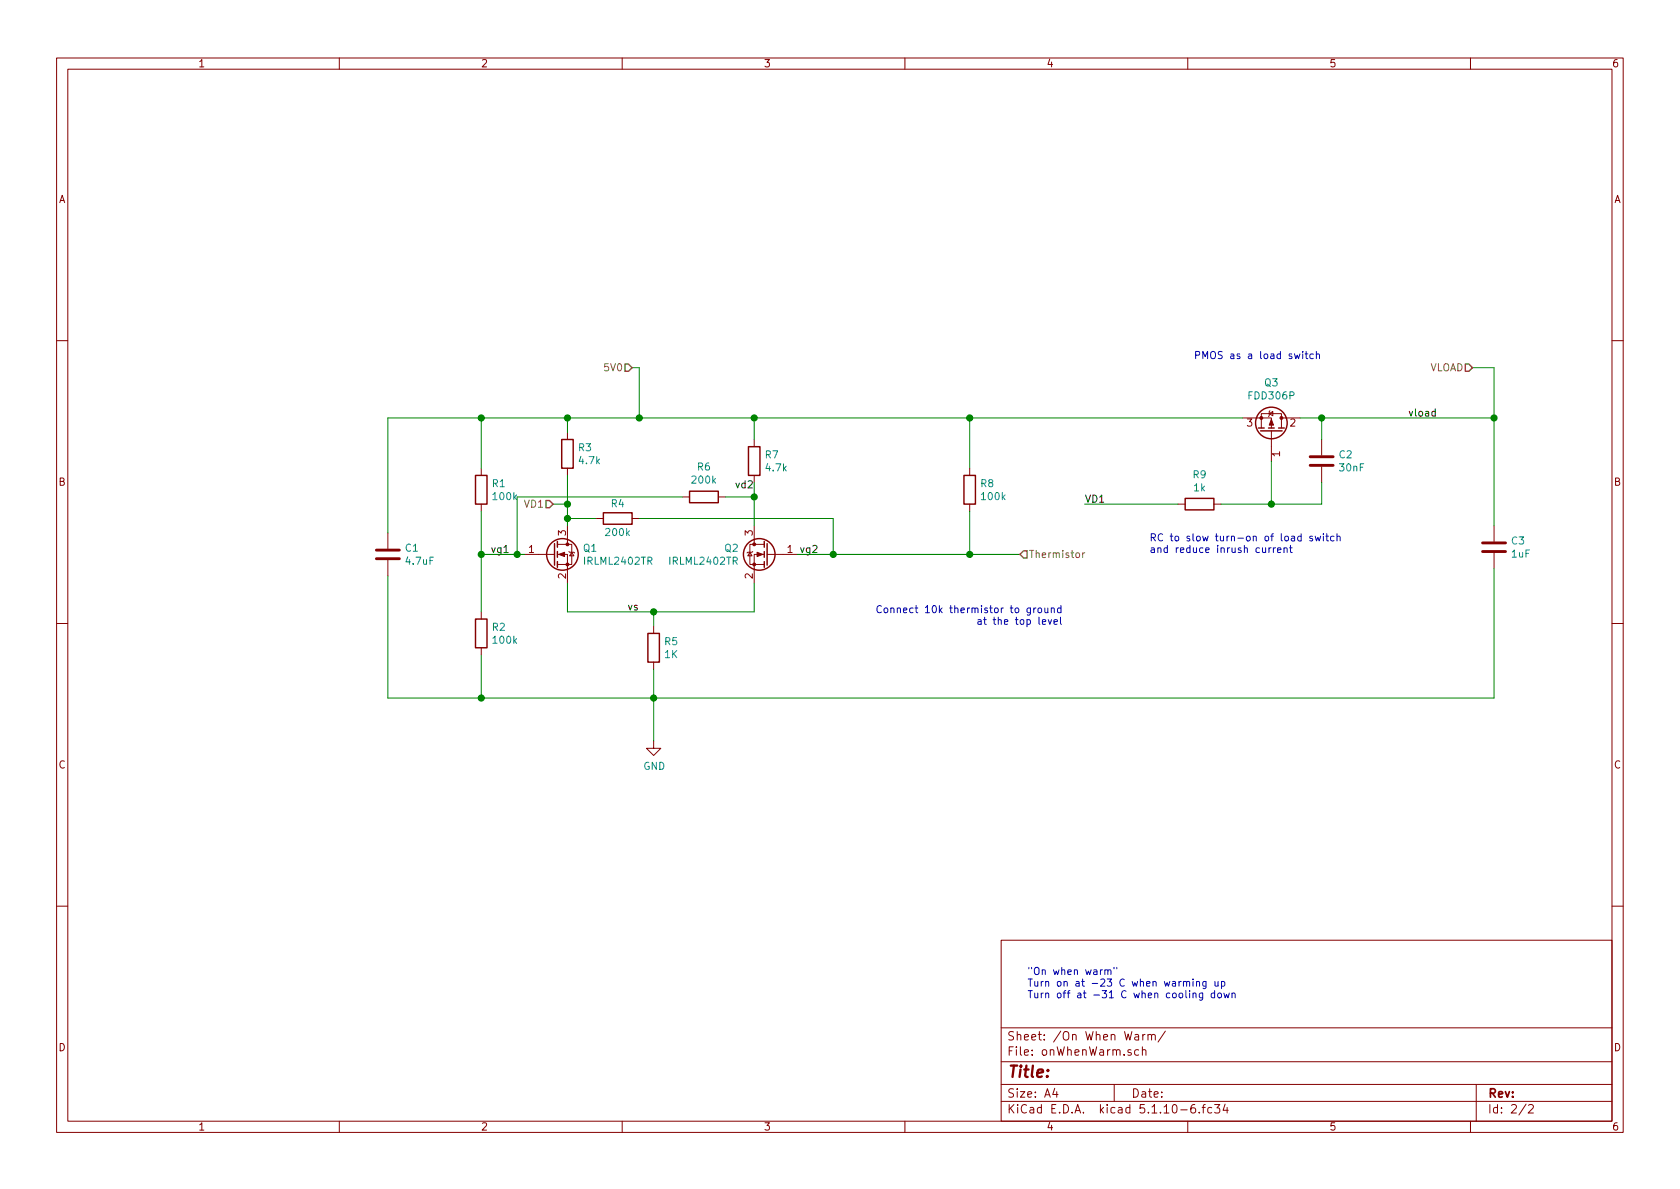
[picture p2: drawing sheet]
<svg xmlns="http://www.w3.org/2000/svg" width="297mm" height="210mm" viewBox="0 0 297 210" stroke-linecap="round" stroke-linejoin="round" font-family="sans-serif">
<g fill="none" stroke="#840000" stroke-width=".18">
<path d="M10 10.3h277v189.9h-277zM12 12.2h273v186.1h-273zM60 10.3v1.9M110 10.3v1.9M160 10.3v1.9M210 10.3v1.9M260 10.3v1.9M10 60.2h2M100.3 76.4v1.3M133.3 77.7v1.3M219.7 73.9h5.1v1.8M223 75.7v-2.6h3.6v2.6"/>
<path d="M224.4 73.1l.6-.3v.7zM224.5 72.6l-.1 .2v.7l-.1 .2M224.8 76.2v5.3M226.6 73.9h3.3M233.7 77.7v2.8M285 60.2h2M68.6 94.2v2.8M68.6 99.1v2.7M85.1 82.8v1.3M85.1 89.1v1.3M92.7 98h5.3M98.6 98h1.7v5.1"/>
<path d="M98.6 96.3h2.5v3.5h-2.5M100.3 82.8v1.3M100.3 93v3.3M100.6 97.5l.1 .2h.8l.1 .1M101.1 97.7l.4 .6h-.8zM105.4 91.7h1.3M111.8 91.7h1.2M120.6 87.9h1.3M127 87.9h1.3M132.6 97.7l.4 .6h-.8zM133.1 97.5l-.1 .2h-.8l-.1 .1M133.3 84.1v1.2"/>
<path d="M133.3 93v3.3M135.1 98h-1.8v5.1M135.1 96.3h-2.5v3.5h2.5M135.6 98h5.4M171.4 82.8v1.3M171.4 89.1v1.3M208.3 89.1h1.2M214.6 89.1h1.3M233.7 82.5v2.8M264.2 93v2.8M264.2 97.8v2.8M10 110.3h2"/>
<path d="M85.1 108.2v1.3M85.1 114.5v1.3M115.6 110.7v1.3M115.6 117.1v1.3M285 110.3h2M115.6 131.1v1.2h1.2l-1.2 1.3-1.3-1.3h1.3M10 160.2h2M177 166.3h108v32h-108zM285 160.2h2M60 198.3v1.9M110 198.3v1.9M160 198.3v1.9"/>
<path d="M177 194.8h108M177 191.8h108M177 187.8h108M177 181.8h108M186.5 192.5l-.4 1h1M186.8 193v1M197 191.8v3M201.3 185.7l-.4-.1-.3 .3 .1 .6 .2 .1 .4-.1M202 185.7l.2-.1 .3 .1 .1 .9M202 185.1v1.5M202.1 182.9v1M202.5 182.9l-.4 .2v.1"/>
<path d="M203 183.1l.2-.2 .4 .1v.9M203 182.9v1M203.6 183.1a.36 .36 0 0 1 .3-.2 .36 .36 0 0 1 .4 .2v.8M206 182.3l-1.3 2M208.8 196.3h1.1M210 198.3v1.9M211.3 195.3a.59 .59 0 0 0-.8 .7v.5l.2 .2 .4 .1 .2-.1 .1-.5-.1-.2-.5-.1-.3 .3M212 196.7v.1M212.5 195.8h.6M213.1 195.3l-.3 .2v1.3M214.2 195.9l-.4-.1-.3 .3 .2 .6h.5M214.8 195.3h.9l-.5 .6 .4 .1v.7l-.2 .1-.6-.1"/>
<path d="M216.6 195.2l-.3 1.1h.9M217 195.8v1M260 198.3v1.9M261 191.8v6.5M269.8 195.2l-1.2 2M270.3 195.5l.2-.2h.3l.3 .5-.9 1h.9"/>
</g>
<g fill="none" stroke="#840000" stroke-width=".25">
<path d="M99.3 77.7h2v5.1h-2zM132.3 79h2.1v5.1h-2.1zM222.5 75.7h1M222.9 76.2h3.8M224.3 75.7h1M226.1 75.7h1M84.1 84.1h2v5h-2zM98 96.1v3.8M98.6 95.8v1M98.6 97.5v1M98.6 99.3v1M106.7 90.7h5.1v2h-5.1z"/>
<path d="M121.9 86.9h5.1v2h-5.1zM135.1 95.8v1M135.1 97.5v1M135.1 99.3v1M135.6 96.1v3.8M170.4 84.1h2.1v5h-2.1zM209.5 88.1h5.1v2.1h-5.1zM84.1 109.5h2v5h-2zM114.6 112h2v5.1h-2z"/>
<circle cx="224.8" cy="74.8" r="2.79"/>
<circle cx="99.4" cy="98" r="2.79"/>
<circle cx="134.2" cy="98" r="2.79"/>
</g>
<path d="M66.5 98.8h4.1M66.5 97.3h4.1M231.6 82.3h4.1M231.6 80.8h4.1M262.1 97.5h4.1M262.1 96h4.1" fill="none" stroke="#840000" stroke-width=".51"/>
<g fill="#840000" stroke="#840000" stroke-width=".18">
<path d="M224.8 74.2l.4 1h-.8z"/>
<path d="M98.8 98l1-.3v.7z"/>
<path d="M133.9 97.7l1 .3-1 .4z"/>
<circle cx="223" cy="73.9" r=".25"/>
<circle cx="226.6" cy="73.9" r=".25"/>
<circle cx="100.3" cy="99.8" r=".25"/>
<circle cx="100.3" cy="96.3" r=".25"/>
<circle cx="133.3" cy="99.8" r=".25"/>
<circle cx="133.3" cy="96.3" r=".25"/>
</g>
<g fill="none" stroke="#008400" stroke-width=".18">
<path d="M85.1 73.9v8.9M100.3 73.9v2.5M111.8 65h1.2v8.9M133.3 73.9v3.8M171.4 73.9v8.9M219.7 73.9h-151.1v20.3M229.9 73.9h34.3M233.7 73.9v3.8M260.3 65h3.9v28M85.1 98h7.6M85.1 90.4v17.8M97.8 89.1h2.5"/>
<path d="M100.3 91.7h5.1M100.3 84.1v8.9M113 91.7h34.3v6.3M120.6 87.9h-29.2v10.1M128.3 87.9h5M133.3 85.3v7.7M141 98h39.3M171.4 90.4v7.6M191.8 89.1h16.5M224.8 81.5v7.6M233.7 85.3v3.8h-17.8M85.1 115.8v7.6"/>
<path d="M100.3 103.1v5.1h33v-5.1M115.6 108.2v2.5M115.6 118.4v12.7M264.2 100.6v22.8h-195.6v-21.6"/>
</g>
<path d="M110.5 64.4h.6l.7 .6-.7 .7h-.6zM259.1 64.4h.6l.6 .6-.6 .7h-.6zM96.5 88.5h.7l.6 .6-.6 .7h-.7zM181 97.4h.6v1.3h-.6l-.7-.7z" fill="none" stroke="#848400" stroke-width=".25"/>
<path d="M191.4 97.8v.8M191.8 97.8l-.4 .2" fill="none" stroke="#848400" stroke-width=".18"/>
<path d="M253.8 72.8l-.4-.1-.2 .3 .1 .5h.5M253.8 72.3v1.3" fill="none" stroke="#000" stroke-width=".18"/>
<g fill="none" stroke="#0000c2" stroke-width=".18">
<path d="M211.4 62.8h.6l.1-.5-.2-.2h-.5v1.3M212.7 63.4v-1.3l.4 1 .4-1v1.3M232.7 62.7l.2-.1h.3l.1 .8M224.4 96.9v.8M224.7 96.9l-.3 .2M225.1 96.9v.8M225.5 96.9l-.4 .2M225.9 97.3l.6-.1-.1-.3h-.3l-.2 .1v.7h.5M227 97l.2-.1h.3l.1 .8M227 96.9v.8M228 96.9h.5M228.2 96.4v1.1l.3 .2"/>
<path d="M230 94.9l-.3-.1-.3 .2 .2 .6h.4M230 94.4v1.3M232.1 94.9l-.4-.1-.1 .2v.2l.5 .1v.3h-.5M232.5 94.8l.3 .9 .2-.7 .2 .7 .3-.9M234 94.4v.1M234 94.8v.9M234.4 94.8h.5M234.6 94.4v1.1l.3 .2M235.9 94.9l-.4-.1-.2 .2 .1 .6h.5M236.4 94.9l.2-.1 .3 .1 .1 .8M236.4 94.4v1.3M155.8 107.2a.51 .51 0 0 0-.6 0 .51 .51 0 0 0-.2 .6 .46 .46 0 0 0 .3 .5 .46 .46 0 0 0 .5-.1"/>
<path d="M156.4 107.6l.3-.1 .3 .2-.2 .6-.3 .1-.1-.2zM157.5 107.6l.2-.1 .3 .1 .1 .8M157.5 107.5v.9M158.6 107.6l.3-.1 .3 .1v.8M158.6 107.5v.9M172.9 109.6h.5l.1 .8M173.5 109.9h-.4l-.2 .2v.3h.6M173.9 109.6h.5M174.1 109.1v1.1l.3 .2M185.9 107.6l.2-.1 .3 .1v.8M187.5 109.1v1.1l.2 .2M187.6 107.6l-.4-.1-.2 .2 .1 .6h.5"/>
<path d="M187.6 107.1v1.3M195.4 171.6l.1-.1h.3l.1 .8M195.4 171.5v.8M195.9 171.7l.2-.2h.3v.8M197 171.1v.2M197.5 171.1v.2M209.2 173.7l.2-.1h.3l.1 .8M209.8 173.7l.2-.1h.3v.8M210.9 173.1v.1M210.9 175.7l.2-.1 .3 .1 .1 .7M210.9 173.6v.8M210.9 175.6v.8"/>
<path d="M211.6 173.7l.1-.1h.3l.1 .8M211.6 173.6v.8M212.6 175.6v1l-.2 .3-.3-.1M212.6 175.7l-.3-.1-.3 .2 .2 .6h.4M213.2 173.6v1.1l-.2 .1-.3-.1M213.2 173.6h-.3l-.3 .2 .2 .5h.4M214.8 175.7l-.4-.1-.3 .2 .2 .6h.5M214.8 175.2v1.2M214.8 173.6l.1 .7 .3 .1 .2-.1M215.4 173.6v.8M215.4 175.7l.3-.1 .3 .2-.2 .6h-.3l-.2-.2zM216 173.6h.3l.3 .2-.1 .5h-.5"/>
<path d="M216 173.6v1.2M216.4 175.6l.2 .8 .3-.6 .2 .6 .2-.8M217.8 175.7l.2-.1 .3 .1 .1 .7M217.8 175.6v.8"/>
</g>
<g fill="#008400" stroke="#008400" stroke-width=".25">
<circle cx="85.1" cy="123.4" r=".51"/>
<circle cx="100.3" cy="89.1" r=".51"/>
<circle cx="133.4" cy="73.9" r=".51"/>
<circle cx="133.4" cy="87.9" r=".51"/>
<circle cx="85.1" cy="73.9" r=".51"/>
<circle cx="85.1" cy="98" r=".51"/>
<circle cx="100.3" cy="91.7" r=".51"/>
<circle cx="264.2" cy="73.9" r=".51"/>
<circle cx="91.4" cy="98" r=".51"/>
<circle cx="100.3" cy="73.9" r=".51"/>
<circle cx="115.6" cy="108.2" r=".51"/>
<circle cx="224.8" cy="89.1" r=".51"/>
<circle cx="115.6" cy="123.4" r=".51"/>
<circle cx="233.7" cy="73.9" r=".51"/>
<circle cx="113" cy="73.9" r=".51"/>
<circle cx="147.3" cy="98" r=".51"/>
<circle cx="171.5" cy="73.9" r=".51"/>
<circle cx="171.5" cy="98" r=".51"/>
</g>
<text font-size="2.8" fill="#840000" x="178" y="190.5">Title:</text>
<g font-size="2.1" fill="#840000">
<text x="178" y="184">Sheet: /On When Warm/</text>
<text x="178" y="186.7">File: onWhenWarm.sch</text>
<text x="178" y="196.9">KiCad E.D.A. kicad 5.1.10-6.fc34</text>
<text x="178" y="194.1">Size: A4</text>
<text x="200" y="194.1">Date:</text>
<text x="263" y="194.1">Rev:</text>
<text x="263" y="196.9">Id: 2/2</text>
</g>
<g font-size="1.8" fill="#840000">
<text x="35" y="11.9">1</text>
<text x="85" y="11.9">2</text>
<text x="135" y="11.9">3</text>
<text x="185" y="11.9">4</text>
<text x="235" y="11.9">5</text>
<text x="285" y="11.9">6</text>
<text x="10.4" y="35.9">A</text>
<text x="285.4" y="35.9">A</text>
<text x="220.5" y="75.4">3</text>
<text x="228.1" y="75.4">2</text>
<text x="226.3" y="80.7" transform="rotate(-90 226.3 80.7)">1</text>
<text x="10.4" y="85.9">B</text>
<text x="285.4" y="85.9">B</text>
<text x="100.1" y="94.7" transform="rotate(-90 100.1 94.7)">3</text>
<text x="133.1" y="94.7" transform="rotate(-90 133.1 94.7)">3</text>
<text x="93.5" y="97.8">1</text>
<text x="139.2" y="97.8">1</text>
<text x="100.1" y="102.3" transform="rotate(-90 100.1 102.3)">2</text>
<text x="133.1" y="102.3" transform="rotate(-90 133.1 102.3)">2</text>
<text x="10.4" y="135.9">C</text>
<text x="285.4" y="135.9">C</text>
<text x="10.4" y="185.9">D</text>
<text x="285.4" y="185.9">D</text>
<text x="35" y="199.9">1</text>
<text x="85" y="199.9">2</text>
<text x="135" y="199.9">3</text>
<text x="185" y="199.9">4</text>
<text x="235" y="199.9">5</text>
<text x="285" y="199.9">6</text>
</g>
<g font-size="1.8" fill="#848400">
<text x="107.1" y="65.7">5V0</text>
<text x="252.6" y="65.7">VLOAD</text>
<text x="92.8" y="89.8">VD1</text>
<text x="181.9" y="98.7">Thermistor</text>
</g>
<g font-size="1.8" fill="#0000c2">
<text x="214.4" y="63.5">PMOS as a load switch</text>
<text x="203.2" y="95.7">RC to slow turn-on of load switch</text>
<text x="203.2" y="97.8">and reduce inrush current</text>
<text x="159.5" y="108.4">Connect 10k thermistor to ground</text>
<text x="175.6" y="110.5">at the top level</text>
<text x="181.6" y="172.4">&quot;On when warm&quot;</text>
<text x="181.6" y="174.5">Turn on at -23 C when warming up</text>
<text x="181.6" y="176.5">Turn off at -31 C when cooling down</text>
</g>
<g font-size="1.8" fill="#008484">
<text x="220.9" y="70.6">FDD306P</text>
<text x="223.6" y="68.3">Q3</text>
<text x="102.3" y="79.8">R3</text>
<text x="102.5" y="82.1">4.7k</text>
<text x="123.3" y="83.2">R6</text>
<text x="135.3" y="81.1">R7</text>
<text x="135.5" y="83.4">4.7k</text>
<text x="236.8" y="81">C2</text>
<text x="236.9" y="83.4">30nF</text>
<text x="87.1" y="86.2">R1</text>
<text x="87.3" y="88.4">100k</text>
<text x="108.1" y="89.7">R4</text>
<text x="122.5" y="85.5">200k</text>
<text x="173.4" y="86.2">R8</text>
<text x="173.7" y="88.4">100k</text>
<text x="211" y="84.6">R9</text>
<text x="211.1" y="86.9">1k</text>
<text x="107.2" y="94.8">200k</text>
<text x="71.7" y="97.6">C1</text>
<text x="71.9" y="99.9">4.7uF</text>
<text x="103.2" y="97.6">Q1</text>
<text x="103.5" y="99.9">IRLML2402TR</text>
<text x="118.5" y="99.9">IRLML2402TR</text>
<text x="128.2" y="97.6">Q2</text>
<text x="267.3" y="96.3">C3</text>
<text x="267.3" y="98.6">1uF</text>
<text x="87.1" y="111.6">R2</text>
<text x="87.3" y="113.8">100k</text>
<text x="117.6" y="114.1">R5</text>
<text x="117.6" y="116.4">1K</text>
<text x="113.7" y="136.1">GND</text>
</g>
<g font-size="1.8">
<text x="248.9" y="73.7">vload</text>
<text x="130.3" y="86.4">vd2</text>
<text x="191.8" y="88.9">VD1</text>
<text x="87.1" y="97.8">vg1</text>
<text x="141.7" y="97.8">vg2</text>
<text x="111.1" y="107.9">vs</text>
</g>
</svg>
